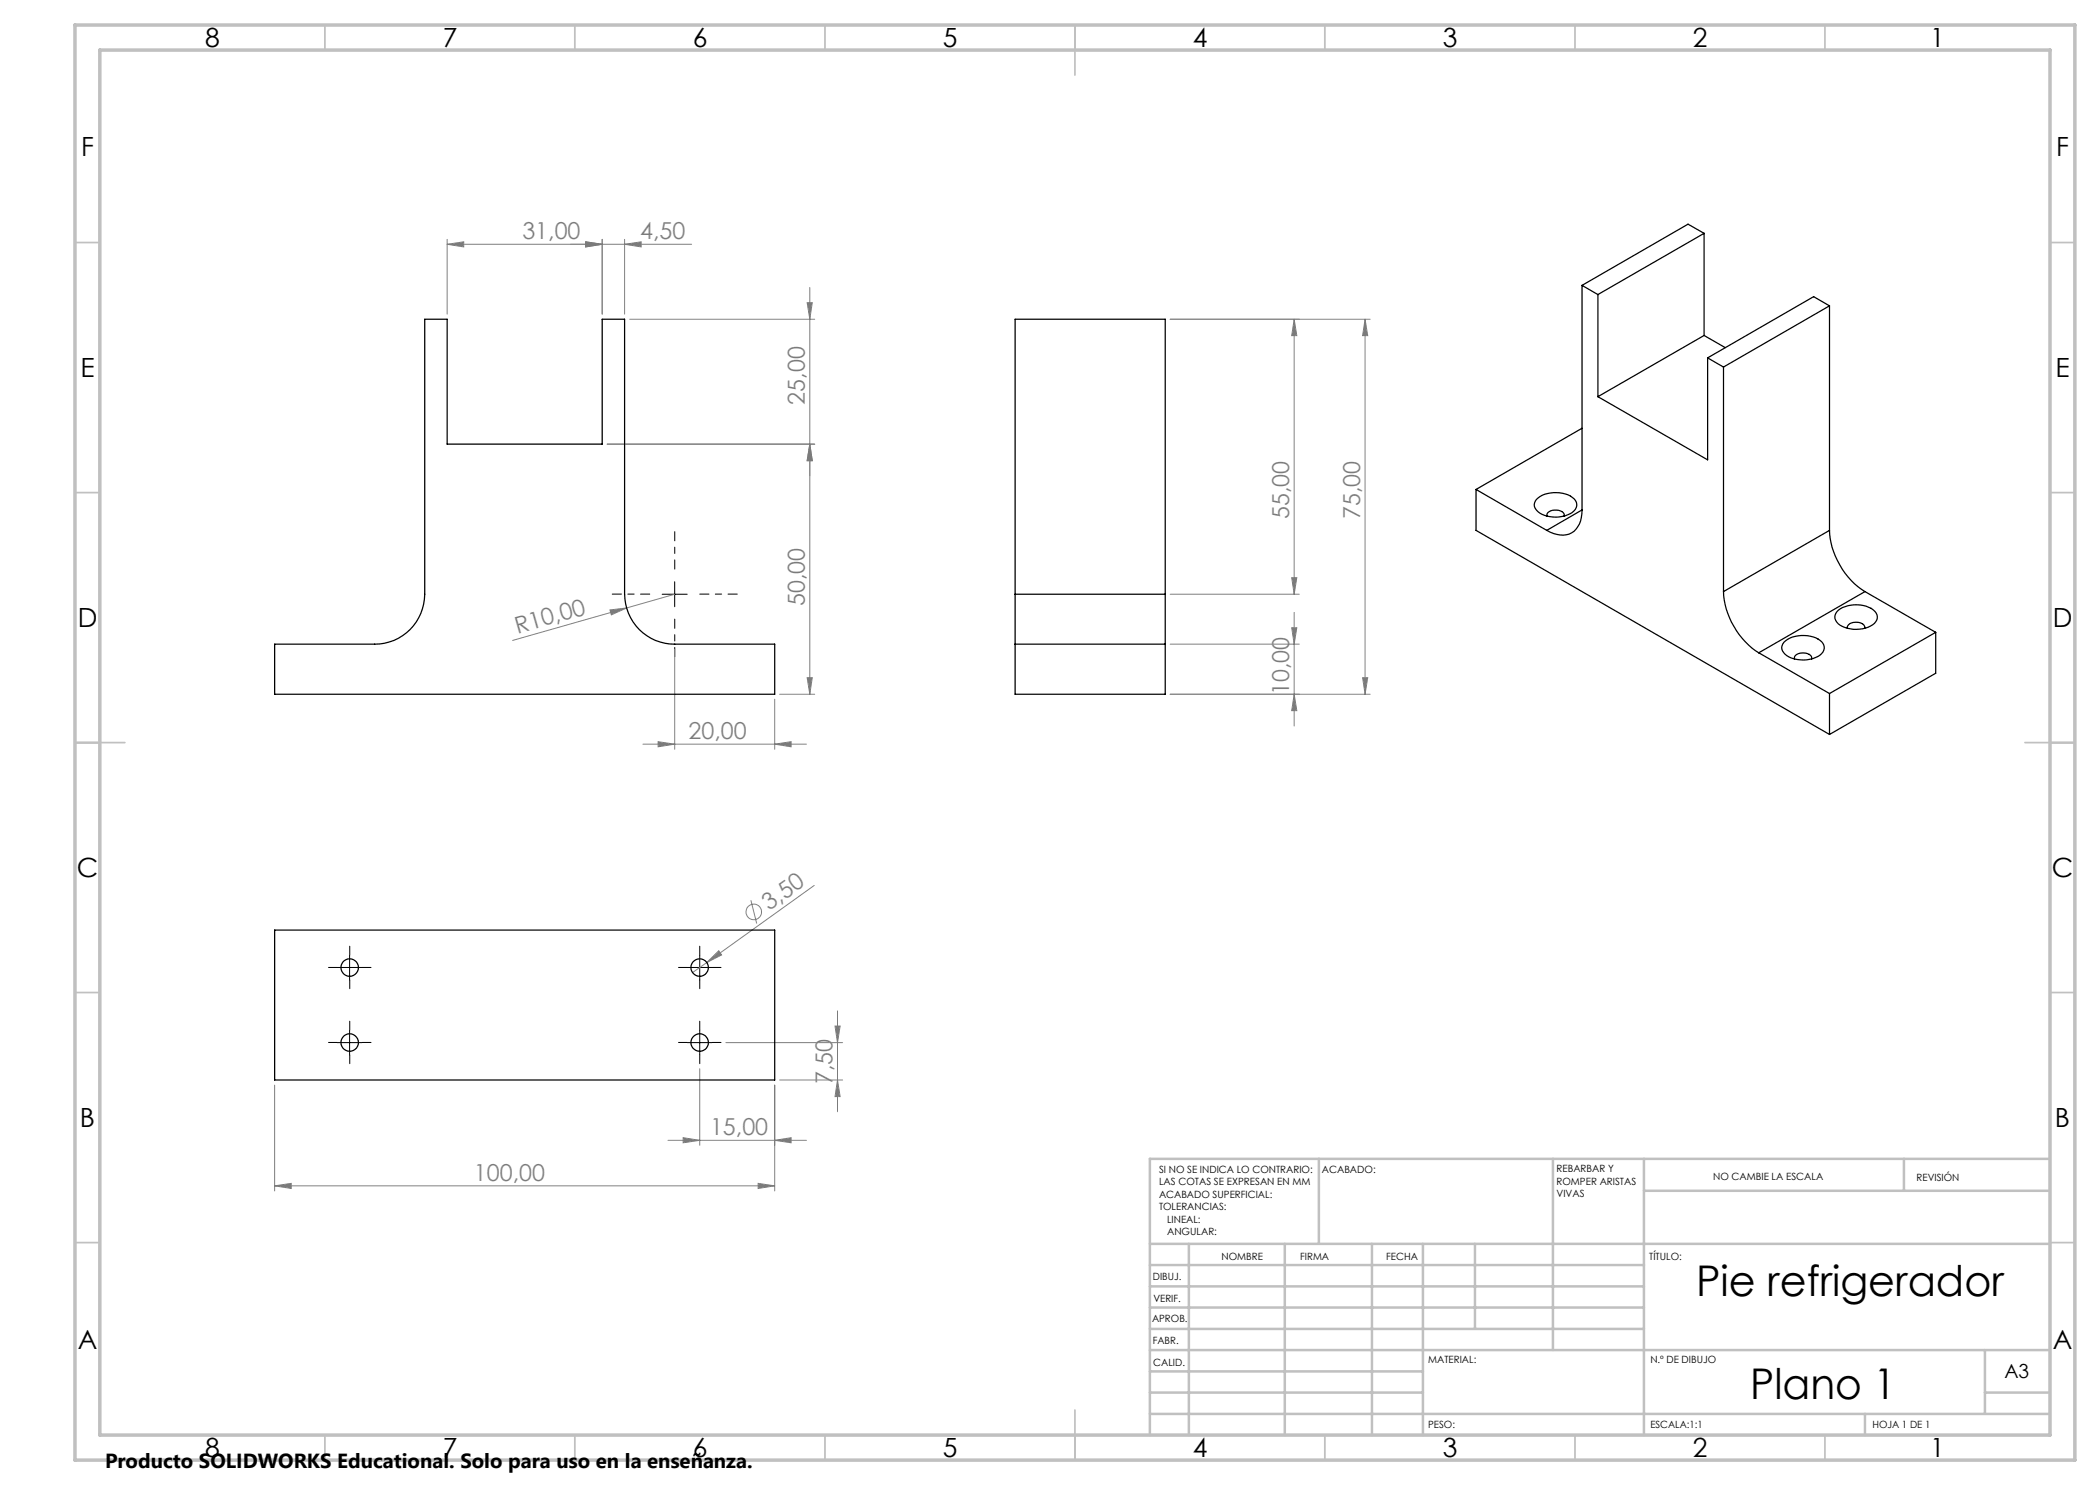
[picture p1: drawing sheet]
<svg xmlns="http://www.w3.org/2000/svg" width="420mm" height="297mm" viewBox="0 0 420 297" stroke-linecap="round" stroke-linejoin="round" font-family="sans-serif">
<g fill="none" stroke="#808080" stroke-width=".2">
<path d="M89.4 48.9l3.3-.5v1zM89.4 47.9v14.9M117.1 48.4l3.3 .5-3.3 .5zM120.4 47.9v14.9M124.9 48.9l3.3-.5v1zM124.9 47.9v14.9M138.3 48.9h-48.9M162 57.5v81.3M125.9 63.8h37M161.4 60.5h1.1l-.5 3.3zM234 63.8h40M258.8 63.8l.6 3.3h-1.1z"/>
<path d="M258.8 63.8v55M273 63.8l.5 3.3h-1zM273 63.8v75M121.4 88.8h41.5M162 88.8l.5 3.3h-1.1zM134.9 118.8l-32.4 9.3M234 118.8h25.9M258.3 115.5h1.1l-.6 3.3zM122 122l3.3-.4-3 1.4zM134.9 129.9v20M154.9 139.8v10.1M155.9 138.8h7"/>
<path d="M161.4 135.5h1.1l-.5 3.3zM234 138.8h40M234 128.8h25.9M258.3 125.6h1.1l-.6 3.2zM258.8 138.8l.6 3.3h-1.1zM258.8 122.5v22.7M272.5 135.5h1l-.5 3.3zM128.6 148.8h32.7M131.6 148.3l3.3 .5-3.3 .6zM154.9 148.8l3.3-.5v1.1zM162.8 177.1l-21.4 15.4M141.4 192.5l2.4-2.4 .5 .9z"/>
<path d="M141.4 192.5l-2.9 2M150.2 180.1l1.1 4.6M54.9 217v21.2M139.9 213.7v15.4M145.2 208.5h23.3M154.9 217v21.2M155.9 216h12.6M167 205.2h1l-.5 3.3zM167.5 216l.5 3.3h-1zM167.5 202.2v20.2M54.9 237.2l3.3-.5v1zM54.9 237.2h100"/>
<path d="M133.6 228.1h27.7M136.6 227.5l3.3 .6-3.3 .5zM151.6 236.7l3.3 .5-3.3 .5zM154.9 228.1l3.3-.6v1.1z"/>
<circle cx="150.8" cy="182.4" r="1.56"/>
</g>
<g fill="none" stroke="#000" stroke-width=".2" stroke-dasharray="15.2 1.3 1.3 1.3">
<path d="M67.5 193.5h-1.8M70 191v-1.8M70 196v1.7M72.5 193.5h1.7M137.5 193.5h-1.8M140 191v-1.8M140 196v1.7M142.5 193.5h1.7M67.5 208.5h-1.8M70 206v-1.8M70 211v1.7M72.5 208.5h1.7"/>
<path d="M137.5 208.5h-1.8M140 206v-1.8M140 211v1.7M142.5 208.5h1.7"/>
</g>
<path d="M130 118.8h-7.5M135 113.8v-7.5M140 118.8h7.5M135 123.8v7.5" fill="none" stroke="#000" stroke-width=".2" stroke-dasharray="15.2 1.3 1.3 1.3" stroke-dashoffset="13.4"/>
<path d="M132.4 118.8h5M134.9 116.3v5.1M67.4 193.5h5M69.9 191v5M137.4 193.5h5M139.9 191v5M67.4 208.5h5M69.9 206v5M137.4 208.5h5M139.9 206v5" fill="none" stroke="#000" stroke-width=".2"/>
<g fill="none" stroke="#c0c0c0" stroke-width=".35">
<path d="M65 5v5M115 5v5M165 5v5M215 5v10M265 5v5M315 5v5M365 5v5M15 48.5h5M410 48.5h5M15 98.5h5M410 98.5h5M15 148.5h10"/>
<path d="M405 148.5h10M15 198.5h5M410 198.5h5M15 248.5h5M410 248.5h5M65 287v5M115 287v5M165 287v5M215 282v10M265 287v5M315 287v5M365 287v5"/>
</g>
<g fill="none" stroke="#c0c0c0" stroke-width=".5">
<path d="M263.8 231.8v17M310.6 231.8v38.2M328.8 231.8v55.2M328.8 238.2h81.2M380.8 231.8v6.4M410 231.8h-180v55.2M230 248.8h180M230 257.3h98.8M230 253h98.8M237.8 248.8v38.2M257 248.8v38.2M274.4 248.8v38.2"/>
<path d="M284.6 248.8v38.2M295 248.8v17M230 265.8h98.8M230 261.5h98.8M230 278.5h54.6M230 274.3h54.6M230 270h180M397 278.5h13M397 270v12.8M230 282.8h180M373 282.8v4.2"/>
</g>
<path d="M15 5h400v287h-400zM20 10h390v277h-390z" fill="none" stroke="#c0c0c0" stroke-width=".7"/>
<g fill="#808080">
<path d="M122 122l3.3-.4-3 1.4z"/>
<path d="M141.4 192.5l2.4-2.4 .5 .9z"/>
<path d="M154.9 148.8l3.3-.5v1.1zM131.6 148.3l3.3 .5-3.3 .6zM124.9 48.9l3.3-.5v1zM117.1 48.4l3.3 .5-3.3 .5z"/>
<path d="M89.4 48.9l3.3-.5v1zM117.1 48.4l3.3 .5-3.3 .5zM136.6 227.5l3.3 .6-3.3 .5zM154.9 228.1l3.3-.6v1.1zM54.9 237.2l3.3-.5v1zM151.6 236.7l3.3 .5-3.3 .5z"/>
<path d="M272.5 135.5h1l-.5 3.3zM273 63.8l.5 3.3h-1z"/>
<path d="M162 88.8l.5 3.3h-1.1zM161.4 60.5h1.1l-.5 3.3zM258.3 115.5h1.1l-.6 3.3zM258.8 63.8l.6 3.3h-1.1z"/>
<path d="M162 88.8l.5 3.3h-1.1zM161.4 135.5h1.1l-.5 3.3zM167 205.2h1l-.5 3.3zM167.5 216l.5 3.3h-1zM258.3 125.6h1.1l-.6 3.2zM258.8 138.8l.6 3.3h-1.1z"/>
</g>
<g fill="none" stroke="#000" stroke-width=".25">
<path d="M316.4 57.1l3.2 1.8M316.4 57.1v44.9M319.6 58.9v20.4M340.8 46.7l-21.2 12.2M340.8 46.7v20.4M340.8 46.7l-3.2-1.9-21.2 12.3M84.9 63.8h4.5v25h31v-25h4.5v55a10 10 0 0 0 10 10h20v10h-100v-10h20a10 10 0 0 0 10-10zM340.8 67.1l-21.2 12.2M340.8 67.1l4.3 2.4M341.5 71.6l3.2 1.8M341.5 71.6v20.4l-21.9-12.7M344.7 73.4v44.9"/>
<path d="M365.9 61.2v44.9M365.9 61.2l-21.2 12.2M365.9 61.2l-3.2-1.9-21.2 12.3M295.2 97.9l14.2 8.2M295.2 97.9v8.2l70.7 40.8M307.3 99.9a6.1 6.1 0 0 1 7.6-.1 1.7 1.7 0 0 1-.5 2.7 6.3 6.3 0 0 1-6.9-.2 1.59 1.59 0 0 1-.2-2.4zM316.4 85.7l-21.2 12.2M203 118.8v10M203 118.8v-55h30v55M203 118.8h30M233 118.8v10M309.4 103.2a1.23 1.23 0 0 1 1.5-1.2 1.51 1.51 0 0 1 1.9 1.1v.1"/>
<path d="M316.4 102a4.8 4.8 0 0 1-2.6 4.8 5.5 5.5 0 0 1-4.4-.7M316.4 102l-7 4.1M344.7 118.3a15.8 15.8 0 0 0 7.1 12.3M365.9 106.1a15.7 15.7 0 0 0 7.1 12.2M365.9 106.1l-21.2 12.2M373 118.3l-21.2 12.3M373 118.3l14.1 8.2M203 128.8h30M203 128.8v10h30v-10M351.8 130.6l14.1 8.1M356.8 128.4a6.1 6.1 0 0 1 7.5 0 1.7 1.7 0 0 1-.4 2.7 6.3 6.3 0 0 1-6.9-.3 1.59 1.59 0 0 1-.2-2.4zM358.9 131.8a1.23 1.23 0 0 1 1.5-1.2 1.51 1.51 0 0 1 1.9 1.1v.1"/>
<path d="M365.9 138.7v8.2M367.4 122.3a6 6 0 0 1 7.6 0 1.75 1.75 0 0 1-.9 2.9 6 6 0 0 1-6.8-.8 1.54 1.54 0 0 1 .1-2.1zM369.5 125.7a1.23 1.23 0 0 1 1.5-1.2 1.42 1.42 0 0 1 1.9 1.2M387.1 126.5l-21.2 12.2M387.1 126.5v8.2l-21.2 12.2M54.9 186h100v30h-100z"/>
<circle cx="69.9" cy="193.5" r="1.75"/>
<circle cx="139.9" cy="193.5" r="1.75"/>
<circle cx="69.9" cy="208.5" r="1.74"/>
<circle cx="139.9" cy="208.5" r="1.74"/>
</g>
<g font-size="8.5">
<text x="339.2" y="259.3">Pie refrigerador</text>
<text x="350" y="279.7">Plano 1</text>
</g>
<g font-size="5.3">
<text x="41" y="9.5">8</text>
<text x="88.5" y="9.5">7</text>
<text x="138.5" y="9.5">6</text>
<text x="188.5" y="9.5">5</text>
<text x="238.5" y="9.5">4</text>
<text x="288.5" y="9.5">3</text>
<text x="338.5" y="9.5">2</text>
<text x="386" y="9.5">1</text>
<text x="16.2" y="31.2">F</text>
<text x="411.2" y="31.2">F</text>
<text x="16.1" y="75.5">E</text>
<text x="411.1" y="75.5">E</text>
<text x="15.5" y="125.5">D</text>
<text x="410.5" y="125.5">D</text>
<text x="15.4" y="175.5">C</text>
<text x="410.4" y="175.5">C</text>
<text x="16" y="225.5">B</text>
<text x="411" y="225.5">B</text>
<text x="15.5" y="269.7">A</text>
<text x="410.5" y="269.7">A</text>
<text x="41" y="291.5">8</text>
<text x="88.5" y="291.5">7</text>
<text x="138.5" y="291.5">6</text>
<text x="188.5" y="291.5">5</text>
<text x="238.5" y="291.5">4</text>
<text x="288.5" y="291.5">3</text>
<text x="338.5" y="291.5">2</text>
<text x="386" y="291.5">1</text>
</g>
<g font-size="4.7" fill="#808080">
<text x="104.5" y="47.8">31,00</text>
<text x="128" y="47.8">4,50</text>
<text x="161" y="80.9" transform="rotate(-90 161 80.9)">25,00</text>
<text x="257.8" y="103.8" transform="rotate(-90 257.8 103.8)">55,00</text>
<text x="272" y="103.8" transform="rotate(-90 272 103.8)">75,00</text>
<text x="161" y="121.2" transform="rotate(-90 161 121.2)">50,00</text>
<text x="103.5" y="126.8" transform="rotate(-16 103.5 126.8)">R10,00</text>
<text x="257.8" y="139" transform="rotate(-90 257.8 139)">10,00</text>
<text x="137.7" y="147.8">20,00</text>
<text x="153.9" y="182.3" transform="rotate(-36 153.9 182.3)">3,50</text>
<text x="166.5" y="216.8" transform="rotate(-90 166.5 216.8)">7,50</text>
<text x="142" y="227">15,00</text>
<text x="94.8" y="236.2">100,00</text>
</g>
<text font-size="4.1" x="21" y="293.7">Producto SOLIDWORKS Educational. Solo para uso en la enseñanza.</text>
<text font-size="3.9" x="400.9" y="275.5">A3</text>
<g font-size="2">
<text x="231.8" y="234.6">SI NO SE INDICA LO CONTRARIO:</text>
<text x="231.8" y="237.1">LAS COTAS SE EXPRESAN EN MM</text>
<text x="231.8" y="239.6">ACABADO SUPERFICIAL:</text>
<text x="264.4" y="234.6">ACABADO:</text>
<text x="311.3" y="234.5">REBARBAR Y</text>
<text x="311.3" y="237">ROMPER ARISTAS</text>
<text x="311.3" y="239.5">VIVAS</text>
<text x="342.6" y="236">NO CAMBIE LA ESCALA</text>
<text x="383.3" y="236.2">REVISIÓN</text>
<text x="231.8" y="242.1">TOLERANCIAS:</text>
<text x="233.4" y="244.6">LINEAL:</text>
<text x="233.4" y="247.1">ANGULAR:</text>
<text x="244.3" y="252">NOMBRE</text>
<text x="260" y="251.9">FIRMA</text>
<text x="277.2" y="251.9">FECHA</text>
<text x="329.9" y="251.9">TÍTULO:</text>
<text x="230.6" y="256.1">DIBUJ.</text>
<text x="230.7" y="260.3">VERIF.</text>
<text x="230.4" y="264.4">APROB.</text>
<text x="230.5" y="268.8">FABR.</text>
<text x="230.7" y="273.1">CALID.</text>
<text x="285.6" y="272.5">MATERIAL:</text>
<text x="330.1" y="272.5">N.º DE DIBUJO</text>
<text x="285.6" y="285.5">PESO:</text>
<text x="330.1" y="285.6">ESCALA:1:1</text>
<text x="374.5" y="285.6">HOJA 1 DE 1</text>
</g>
</svg>
